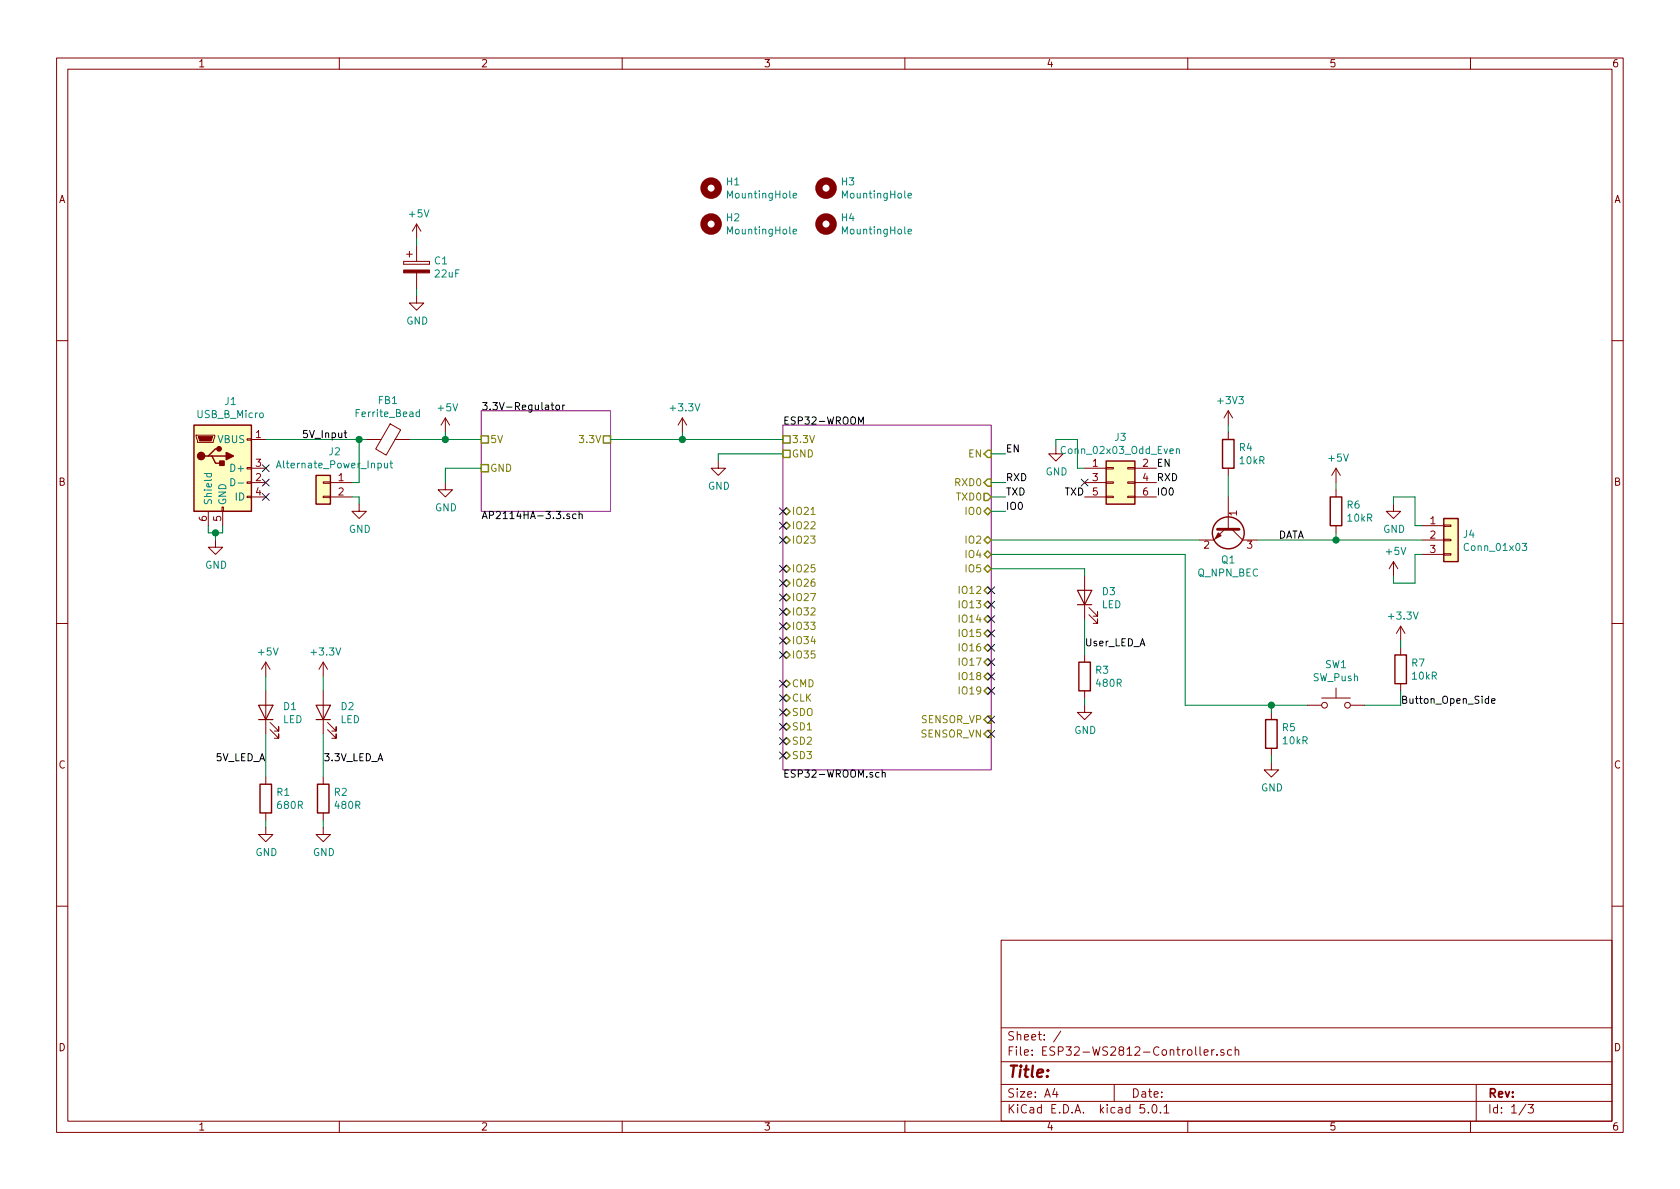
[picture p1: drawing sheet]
EESchema Schematic File Version 4
LIBS:ESP32-WS2812-Controller-cache
EELAYER 26 0
EELAYER END
$Descr A4 11693 8268
encoding utf-8
Sheet 1 3
Title ""
Date ""
Rev ""
Comp ""
Comment1 ""
Comment2 ""
Comment3 ""
Comment4 ""
$EndDescr
$Sheet
S 3350 2850 900  700 
U 5BD89B2B
F0 "3.3V-Regulator" 50
F1 "AP2114HA-3.3.sch" 50
F2 "5V" U L 3350 3050 50 
F3 "3.3V" U R 4250 3050 50 
F4 "GND" U L 3350 3250 50 
$EndSheet
$Comp
L Connector:USB_B_Micro J1
U 1 1
P 1550 3250
F 0 "J1" H 1605 3717 50  0000 C CNN
F 1 "USB_B_Micro" H 1605 3626 50  0000 C CNN
F 2 "Connectors:USB_Micro-B" H 1700 3200 50  0001 C CNN
F 3 "~" H 1700 3200 50  0001 C CNN
	1    1550 3250
	1    0    0    -1  
$EndComp
$Comp
L power:GND #PWR01
U 1 1
P 1500 3750
F 0 "#PWR01" H 1500 3500 50  0001 C CNN
F 1 "GND" H 1505 3577 50  0000 C CNN
F 2 "" H 1500 3750 50  0001 C CNN
F 3 "" H 1500 3750 50  0001 C CNN
	1    1500 3750
	1    0    0    -1  
$EndComp
Wire Wire Line
	1450 3650 1450 3700
Wire Wire Line
	1450 3700 1500 3700
Wire Wire Line
	1550 3700 1550 3650
Wire Wire Line
	1500 3700 1500 3750
Connection ~ 1500 3700
Wire Wire Line
	1500 3700 1550 3700
NoConn ~ 1850 3250
NoConn ~ 1850 3350
NoConn ~ 1850 3450
Wire Wire Line
	2850 3050 3100 3050
$Comp
L power:+5V #PWR09
U 1 1
P 3100 3000
F 0 "#PWR09" H 3100 2850 50  0001 C CNN
F 1 "+5V" H 3115 3173 50  0000 C CNN
F 2 "" H 3100 3000 50  0001 C CNN
F 3 "" H 3100 3000 50  0001 C CNN
	1    3100 3000
	1    0    0    -1  
$EndComp
Wire Wire Line
	3100 3000 3100 3050
Connection ~ 3100 3050
Wire Wire Line
	3100 3050 3350 3050
$Comp
L power:GND #PWR010
U 1 1
P 3100 3350
F 0 "#PWR010" H 3100 3100 50  0001 C CNN
F 1 "GND" H 3105 3177 50  0000 C CNN
F 2 "" H 3100 3350 50  0001 C CNN
F 3 "" H 3100 3350 50  0001 C CNN
	1    3100 3350
	1    0    0    -1  
$EndComp
Wire Wire Line
	3100 3350 3100 3250
Wire Wire Line
	3100 3250 3350 3250
Wire Wire Line
	4250 3050 4750 3050
$Comp
L power:GND #PWR012
U 1 1
P 5000 3200
F 0 "#PWR012" H 5000 2950 50  0001 C CNN
F 1 "GND" H 5005 3027 50  0000 C CNN
F 2 "" H 5000 3200 50  0001 C CNN
F 3 "" H 5000 3200 50  0001 C CNN
	1    5000 3200
	1    0    0    -1  
$EndComp
Wire Wire Line
	5000 3150 5000 3200
Wire Wire Line
	5000 3150 5450 3150
$Sheet
S 5450 2950 1450 2400
U 5BD760D0
F0 "ESP32-WROOM" 50
F1 "ESP32-WROOM.sch" 50
F2 "GND" U L 5450 3150 50 
F3 "3.3V" U L 5450 3050 50 
F4 "SENSOR_VP" I R 6900 5000 50 
F5 "SENSOR_VN" I R 6900 5100 50 
F6 "IO34" T L 5450 4450 50 
F7 "IO35" T L 5450 4550 50 
F8 "IO32" T L 5450 4250 50 
F9 "IO33" T L 5450 4350 50 
F10 "IO25" T L 5450 3950 50 
F11 "IO26" T L 5450 4050 50 
F12 "IO27" T L 5450 4150 50 
F13 "IO14" T R 6900 4300 50 
F14 "IO12" T R 6900 4100 50 
F15 "IO13" T R 6900 4200 50 
F16 "SD2" B L 5450 5150 50 
F17 "SD3" B L 5450 5250 50 
F18 "CMD" B L 5450 4750 50 
F19 "CLK" B L 5450 4850 50 
F20 "SDO" B L 5450 4950 50 
F21 "SD1" B L 5450 5050 50 
F22 "IO15" T R 6900 4400 50 
F23 "IO2" T R 6900 3750 50 
F24 "IO23" T L 5450 3750 50 
F25 "IO22" T L 5450 3650 50 
F26 "TXD0" O R 6900 3450 50 
F27 "RXD0" I R 6900 3350 50 
F28 "IO21" T L 5450 3550 50 
F29 "IO19" T R 6900 4800 50 
F30 "IO18" T R 6900 4700 50 
F31 "IO5" T R 6900 3950 50 
F32 "IO17" T R 6900 4600 50 
F33 "IO16" T R 6900 4500 50 
F34 "IO4" T R 6900 3850 50 
F35 "IO0" T R 6900 3550 50 
F36 "EN" I R 6900 3150 50 
$EndSheet
$Comp
L Device:LED D1
U 1 1
P 1850 4950
F 0 "D1" V 1888 4833 50  0000 R CNN
F 1 "LED" V 1797 4833 50  0000 R CNN
F 2 "LEDs:LED_0805" H 1850 4950 50  0001 C CNN
F 3 "~" H 1850 4950 50  0001 C CNN
	1    1850 4950
	0    -1   -1   0   
$EndComp
$Comp
L Device:LED D2
U 1 1
P 2250 4950
F 0 "D2" V 2288 4833 50  0000 R CNN
F 1 "LED" V 2197 4833 50  0000 R CNN
F 2 "LEDs:LED_0805" H 2250 4950 50  0001 C CNN
F 3 "~" H 2250 4950 50  0001 C CNN
	1    2250 4950
	0    -1   -1   0   
$EndComp
$Comp
L Device:Ferrite_Bead FB1
U 1 1
P 2700 3050
F 0 "FB1" V 2426 3050 50  0000 C CNN
F 1 "Ferrite_Bead" V 2517 3050 50  0000 C CNN
F 2 "Inductors_SMD:L_0805" V 2630 3050 50  0001 C CNN
F 3 "~" H 2700 3050 50  0001 C CNN
	1    2700 3050
	0    1    1    0   
$EndComp
Wire Wire Line
	1850 3050 2500 3050
$Comp
L power:+5V #PWR02
U 1 1
P 1850 4700
F 0 "#PWR02" H 1850 4550 50  0001 C CNN
F 1 "+5V" H 1865 4873 50  0000 C CNN
F 2 "" H 1850 4700 50  0001 C CNN
F 3 "" H 1850 4700 50  0001 C CNN
	1    1850 4700
	1    0    0    -1  
$EndComp
$Comp
L power:+3.3V #PWR04
U 1 1
P 2250 4700
F 0 "#PWR04" H 2250 4550 50  0001 C CNN
F 1 "+3.3V" H 2265 4873 50  0000 C CNN
F 2 "" H 2250 4700 50  0001 C CNN
F 3 "" H 2250 4700 50  0001 C CNN
	1    2250 4700
	1    0    0    -1  
$EndComp
$Comp
L power:+3.3V #PWR011
U 1 1
P 4750 3000
F 0 "#PWR011" H 4750 2850 50  0001 C CNN
F 1 "+3.3V" H 4765 3173 50  0000 C CNN
F 2 "" H 4750 3000 50  0001 C CNN
F 3 "" H 4750 3000 50  0001 C CNN
	1    4750 3000
	1    0    0    -1  
$EndComp
Wire Wire Line
	4750 3000 4750 3050
Connection ~ 4750 3050
Wire Wire Line
	4750 3050 5450 3050
$Comp
L Device:R R1
U 1 1
P 1850 5550
F 0 "R1" H 1920 5596 50  0000 L CNN
F 1 "680R" H 1920 5505 50  0000 L CNN
F 2 "Resistors_SMD:R_0805" V 1780 5550 50  0001 C CNN
F 3 "~" H 1850 5550 50  0001 C CNN
	1    1850 5550
	1    0    0    -1  
$EndComp
$Comp
L Device:R R2
U 1 1
P 2250 5550
F 0 "R2" H 2320 5596 50  0000 L CNN
F 1 "480R" H 2320 5505 50  0000 L CNN
F 2 "Resistors_SMD:R_0805" V 2180 5550 50  0001 C CNN
F 3 "~" H 2250 5550 50  0001 C CNN
	1    2250 5550
	1    0    0    -1  
$EndComp
$Comp
L power:GND #PWR03
U 1 1
P 1850 5750
F 0 "#PWR03" H 1850 5500 50  0001 C CNN
F 1 "GND" H 1855 5577 50  0000 C CNN
F 2 "" H 1850 5750 50  0001 C CNN
F 3 "" H 1850 5750 50  0001 C CNN
	1    1850 5750
	1    0    0    -1  
$EndComp
$Comp
L power:GND #PWR05
U 1 1
P 2250 5750
F 0 "#PWR05" H 2250 5500 50  0001 C CNN
F 1 "GND" H 2255 5577 50  0000 C CNN
F 2 "" H 2250 5750 50  0001 C CNN
F 3 "" H 2250 5750 50  0001 C CNN
	1    2250 5750
	1    0    0    -1  
$EndComp
Wire Wire Line
	1850 5700 1850 5750
Wire Wire Line
	2250 5700 2250 5750
Wire Wire Line
	1850 4700 1850 4800
Wire Wire Line
	2250 4700 2250 4800
Wire Wire Line
	1850 5100 1850 5400
Wire Wire Line
	2250 5100 2250 5400
Text Label 1850 5300 2    50   ~ 0
5V_LED_A
Text Label 2250 5300 0    50   ~ 0
3.3V_LED_A
NoConn ~ 5450 4750
NoConn ~ 5450 4850
NoConn ~ 5450 4950
NoConn ~ 5450 5050
NoConn ~ 5450 5150
NoConn ~ 5450 5250
$Comp
L Connector_Generic:Conn_01x02 J2
U 1 1
P 2250 3350
F 0 "J2" H 2170 3567 50  0000 C CNN
F 1 "Alternate_Power_Input" H 2170 3476 50  0000 C CNN
F 2 "Connectors_Molex:Molex_KK-6410-02_02x2.54mm_Straight" H 2250 3350 50  0001 C CNN
F 3 "~" H 2250 3350 50  0001 C CNN
	1    2250 3350
	-1   0    0    -1  
$EndComp
Wire Wire Line
	2450 3350 2500 3350
Wire Wire Line
	2500 3350 2500 3050
Connection ~ 2500 3050
Wire Wire Line
	2500 3050 2550 3050
Text Label 2100 3050 0    50   ~ 0
5V_Input
$Comp
L power:GND #PWR06
U 1 1
P 2500 3500
F 0 "#PWR06" H 2500 3250 50  0001 C CNN
F 1 "GND" H 2505 3327 50  0000 C CNN
F 2 "" H 2500 3500 50  0001 C CNN
F 3 "" H 2500 3500 50  0001 C CNN
	1    2500 3500
	1    0    0    -1  
$EndComp
Wire Wire Line
	2450 3450 2500 3450
Wire Wire Line
	2500 3450 2500 3500
$Comp
L Switch:SW_Push SW1
U 1 1
P 9300 4900
F 0 "SW1" H 9300 5185 50  0000 C CNN
F 1 "SW_Push" H 9300 5094 50  0000 C CNN
F 2 "Buttons_Switches_THT:SW_PUSH-12mm" H 9300 5100 50  0001 C CNN
F 3 "" H 9300 5100 50  0001 C CNN
	1    9300 4900
	1    0    0    -1  
$EndComp
$Comp
L power:+3.3V #PWR020
U 1 1
P 9750 4450
F 0 "#PWR020" H 9750 4300 50  0001 C CNN
F 1 "+3.3V" H 9765 4623 50  0000 C CNN
F 2 "" H 9750 4450 50  0001 C CNN
F 3 "" H 9750 4450 50  0001 C CNN
	1    9750 4450
	1    0    0    -1  
$EndComp
$Comp
L Device:R R7
U 1 1
P 9750 4650
F 0 "R7" H 9820 4696 50  0000 L CNN
F 1 "10kR" H 9820 4605 50  0000 L CNN
F 2 "Resistors_SMD:R_0603" V 9680 4650 50  0001 C CNN
F 3 "~" H 9750 4650 50  0001 C CNN
	1    9750 4650
	1    0    0    -1  
$EndComp
$Comp
L Device:R R5
U 1 1
P 8850 5100
F 0 "R5" H 8920 5146 50  0000 L CNN
F 1 "10kR" H 8920 5055 50  0000 L CNN
F 2 "Resistors_SMD:R_0603" V 8780 5100 50  0001 C CNN
F 3 "~" H 8850 5100 50  0001 C CNN
	1    8850 5100
	1    0    0    -1  
$EndComp
$Comp
L power:GND #PWR016
U 1 1
P 8850 5300
F 0 "#PWR016" H 8850 5050 50  0001 C CNN
F 1 "GND" H 8855 5127 50  0000 C CNN
F 2 "" H 8850 5300 50  0001 C CNN
F 3 "" H 8850 5300 50  0001 C CNN
	1    8850 5300
	1    0    0    -1  
$EndComp
Wire Wire Line
	8850 5250 8850 5300
Wire Wire Line
	9750 4500 9750 4450
Wire Wire Line
	8850 4950 8850 4900
Wire Wire Line
	8850 4900 9100 4900
Wire Wire Line
	9500 4900 9750 4900
Connection ~ 8850 4900
$Comp
L Device:Q_NPN_BEC Q1
U 1 1
P 8550 3650
F 0 "Q1" V 8786 3650 50  0000 C CNN
F 1 "Q_NPN_BEC" V 8877 3650 50  0000 C CNN
F 2 "TO_SOT_Packages_SMD:SOT-23" H 8750 3750 50  0001 C CNN
F 3 "~" H 8550 3650 50  0001 C CNN
	1    8550 3650
	0    1    1    0   
$EndComp
$Comp
L Device:R R4
U 1 1
P 8550 3150
F 0 "R4" H 8620 3196 50  0000 L CNN
F 1 "10kR" H 8620 3105 50  0000 L CNN
F 2 "Resistors_SMD:R_0603" V 8480 3150 50  0001 C CNN
F 3 "~" H 8550 3150 50  0001 C CNN
	1    8550 3150
	1    0    0    -1  
$EndComp
$Comp
L power:+3V3 #PWR015
U 1 1
P 8550 2950
F 0 "#PWR015" H 8550 2800 50  0001 C CNN
F 1 "+3V3" H 8565 3123 50  0000 C CNN
F 2 "" H 8550 2950 50  0001 C CNN
F 3 "" H 8550 2950 50  0001 C CNN
	1    8550 2950
	1    0    0    -1  
$EndComp
Wire Wire Line
	8550 2950 8550 3000
$Comp
L Device:R R6
U 1 1
P 9300 3550
F 0 "R6" H 9370 3596 50  0000 L CNN
F 1 "10kR" H 9370 3505 50  0000 L CNN
F 2 "Resistors_SMD:R_0603" V 9230 3550 50  0001 C CNN
F 3 "~" H 9300 3550 50  0001 C CNN
	1    9300 3550
	1    0    0    -1  
$EndComp
Wire Wire Line
	9300 3700 9300 3750
$Comp
L power:+5V #PWR017
U 1 1
P 9300 3350
F 0 "#PWR017" H 9300 3200 50  0001 C CNN
F 1 "+5V" H 9315 3523 50  0000 C CNN
F 2 "" H 9300 3350 50  0001 C CNN
F 3 "" H 9300 3350 50  0001 C CNN
	1    9300 3350
	1    0    0    -1  
$EndComp
Wire Wire Line
	9300 3350 9300 3400
$Comp
L power:GND #PWR013
U 1 1
P 7350 3100
F 0 "#PWR013" H 7350 2850 50  0001 C CNN
F 1 "GND" H 7355 2927 50  0000 C CNN
F 2 "" H 7350 3100 50  0001 C CNN
F 3 "" H 7350 3100 50  0001 C CNN
	1    7350 3100
	1    0    0    -1  
$EndComp
Wire Wire Line
	7550 3250 7500 3250
Wire Wire Line
	7500 3250 7500 3050
Wire Wire Line
	7500 3050 7350 3050
Wire Wire Line
	7350 3050 7350 3100
NoConn ~ 7550 3350
Wire Wire Line
	8250 4900 8250 3850
Wire Wire Line
	8250 3850 6900 3850
Wire Wire Line
	8250 4900 8850 4900
$Comp
L Device:LED D3
U 1 1
P 7550 4150
F 0 "D3" V 7588 4033 50  0000 R CNN
F 1 "LED" V 7497 4033 50  0000 R CNN
F 2 "LEDs:LED_0805" H 7550 4150 50  0001 C CNN
F 3 "~" H 7550 4150 50  0001 C CNN
	1    7550 4150
	0    -1   -1   0   
$EndComp
$Comp
L Device:R R3
U 1 1
P 7550 4700
F 0 "R3" H 7620 4746 50  0000 L CNN
F 1 "480R" H 7620 4655 50  0000 L CNN
F 2 "Resistors_SMD:R_0805" V 7480 4700 50  0001 C CNN
F 3 "~" H 7550 4700 50  0001 C CNN
	1    7550 4700
	1    0    0    -1  
$EndComp
$Comp
L power:GND #PWR014
U 1 1
P 7550 4900
F 0 "#PWR014" H 7550 4650 50  0001 C CNN
F 1 "GND" H 7555 4727 50  0000 C CNN
F 2 "" H 7550 4900 50  0001 C CNN
F 3 "" H 7550 4900 50  0001 C CNN
	1    7550 4900
	1    0    0    -1  
$EndComp
Wire Wire Line
	7550 4850 7550 4900
Wire Wire Line
	7550 4000 7550 3950
Wire Wire Line
	7550 3950 6900 3950
Wire Wire Line
	7550 4300 7550 4550
Text Label 7550 4500 0    50   ~ 0
User_LED_A
Wire Wire Line
	8550 3300 8550 3450
Wire Wire Line
	8750 3750 9300 3750
Connection ~ 9300 3750
$Comp
L Connector_Generic:Conn_01x03 J4
U 1 1
P 10100 3750
F 0 "J4" H 10180 3792 50  0000 L CNN
F 1 "Conn_01x03" H 10180 3701 50  0000 L CNN
F 2 "Connectors_Molex:Molex_KK-6410-03_03x2.54mm_Straight" H 10100 3750 50  0001 C CNN
F 3 "~" H 10100 3750 50  0001 C CNN
	1    10100 3750
	1    0    0    -1  
$EndComp
$Comp
L power:GND #PWR018
U 1 1
P 9700 3500
F 0 "#PWR018" H 9700 3250 50  0001 C CNN
F 1 "GND" H 9705 3327 50  0000 C CNN
F 2 "" H 9700 3500 50  0001 C CNN
F 3 "" H 9700 3500 50  0001 C CNN
	1    9700 3500
	1    0    0    -1  
$EndComp
Wire Wire Line
	8350 3750 6900 3750
Wire Wire Line
	9900 3650 9850 3650
Wire Wire Line
	9850 3650 9850 3450
Wire Wire Line
	9850 3450 9700 3450
Wire Wire Line
	9700 3450 9700 3500
$Comp
L power:+5V #PWR019
U 1 1
P 9700 4000
F 0 "#PWR019" H 9700 3850 50  0001 C CNN
F 1 "+5V" H 9715 4173 50  0000 C CNN
F 2 "" H 9700 4000 50  0001 C CNN
F 3 "" H 9700 4000 50  0001 C CNN
	1    9700 4000
	1    0    0    -1  
$EndComp
Wire Wire Line
	9700 4000 9700 4050
Wire Wire Line
	9700 4050 9850 4050
Wire Wire Line
	9850 4050 9850 3850
Wire Wire Line
	9850 3850 9900 3850
Wire Wire Line
	9300 3750 9900 3750
Wire Wire Line
	9750 4800 9750 4900
Text Label 9750 4900 0    50   ~ 0
Button_Open_Side
Text Label 8900 3750 0    50   ~ 0
DATA
$Comp
L Device:CP C1
U 1 1
P 2900 1850
F 0 "C1" H 3018 1896 50  0000 L CNN
F 1 "22uF" H 3018 1805 50  0000 L CNN
F 2 "Capacitors_THT:CP_Radial_D5.0mm_P2.50mm" H 2938 1700 50  0001 C CNN
F 3 "~" H 2900 1850 50  0001 C CNN
	1    2900 1850
	1    0    0    -1  
$EndComp
$Comp
L power:+5V #PWR07
U 1 1
P 2900 1650
F 0 "#PWR07" H 2900 1500 50  0001 C CNN
F 1 "+5V" H 2915 1823 50  0000 C CNN
F 2 "" H 2900 1650 50  0001 C CNN
F 3 "" H 2900 1650 50  0001 C CNN
	1    2900 1650
	1    0    0    -1  
$EndComp
Wire Wire Line
	2900 1650 2900 1700
$Comp
L power:GND #PWR08
U 1 1
P 2900 2050
F 0 "#PWR08" H 2900 1800 50  0001 C CNN
F 1 "GND" H 2905 1877 50  0000 C CNN
F 2 "" H 2900 2050 50  0001 C CNN
F 3 "" H 2900 2050 50  0001 C CNN
	1    2900 2050
	1    0    0    -1  
$EndComp
Wire Wire Line
	2900 2000 2900 2050
NoConn ~ 5450 3550
NoConn ~ 5450 3650
NoConn ~ 5450 3750
NoConn ~ 5450 3950
NoConn ~ 5450 4050
NoConn ~ 5450 4150
NoConn ~ 5450 4350
NoConn ~ 5450 4250
NoConn ~ 5450 4450
NoConn ~ 5450 4550
NoConn ~ 6900 5000
NoConn ~ 6900 5100
NoConn ~ 6900 4800
NoConn ~ 6900 4700
NoConn ~ 6900 4600
NoConn ~ 6900 4500
NoConn ~ 6900 4400
NoConn ~ 6900 4300
NoConn ~ 6900 4200
NoConn ~ 6900 4100
$Comp
L Mechanical:MountingHole H1
U 1 1
P 4950 1300
F 0 "H1" H 5050 1346 50  0000 L CNN
F 1 "MountingHole" H 5050 1255 50  0000 L CNN
F 2 "Mounting_Holes:MountingHole_2.5mm" H 4950 1300 50  0001 C CNN
F 3 "~" H 4950 1300 50  0001 C CNN
	1    4950 1300
	1    0    0    -1  
$EndComp
$Comp
L Mechanical:MountingHole H2
U 1 1
P 4950 1550
F 0 "H2" H 5050 1596 50  0000 L CNN
F 1 "MountingHole" H 5050 1505 50  0000 L CNN
F 2 "Mounting_Holes:MountingHole_2.5mm" H 4950 1550 50  0001 C CNN
F 3 "~" H 4950 1550 50  0001 C CNN
	1    4950 1550
	1    0    0    -1  
$EndComp
$Comp
L Mechanical:MountingHole H3
U 1 1
P 5750 1300
F 0 "H3" H 5850 1346 50  0000 L CNN
F 1 "MountingHole" H 5850 1255 50  0000 L CNN
F 2 "Mounting_Holes:MountingHole_2.5mm" H 5750 1300 50  0001 C CNN
F 3 "~" H 5750 1300 50  0001 C CNN
	1    5750 1300
	1    0    0    -1  
$EndComp
$Comp
L Mechanical:MountingHole H4
U 1 1
P 5750 1550
F 0 "H4" H 5850 1596 50  0000 L CNN
F 1 "MountingHole" H 5850 1505 50  0000 L CNN
F 2 "Mounting_Holes:MountingHole_2.5mm" H 5750 1550 50  0001 C CNN
F 3 "~" H 5750 1550 50  0001 C CNN
	1    5750 1550
	1    0    0    -1  
$EndComp
$Comp
L Connector_Generic:Conn_02x03_Odd_Even J3
U 1 1
P 7750 3350
F 0 "J3" H 7800 3667 50  0000 C CNN
F 1 "Conn_02x03_Odd_Even" H 7800 3576 50  0000 C CNN
F 2 "Pin_Headers:Pin_Header_Straight_2x03_Pitch2.54mm" H 7750 3350 50  0001 C CNN
F 3 "~" H 7750 3350 50  0001 C CNN
	1    7750 3350
	1    0    0    -1  
$EndComp
Text Label 7000 3150 0    50   ~ 0
EN
Text Label 7000 3350 0    50   ~ 0
RXD
Text Label 7000 3450 0    50   ~ 0
TXD
Text Label 7000 3550 0    50   ~ 0
IO0
Wire Wire Line
	6900 3150 7000 3150
Wire Wire Line
	6900 3350 7000 3350
Wire Wire Line
	6900 3450 7000 3450
Wire Wire Line
	6900 3550 7000 3550
Text Label 8050 3250 0    50   ~ 0
EN
Text Label 8050 3350 0    50   ~ 0
RXD
Text Label 7550 3450 2    50   ~ 0
TXD
Text Label 8050 3450 0    50   ~ 0
IO0
$EndSCHEMATC
